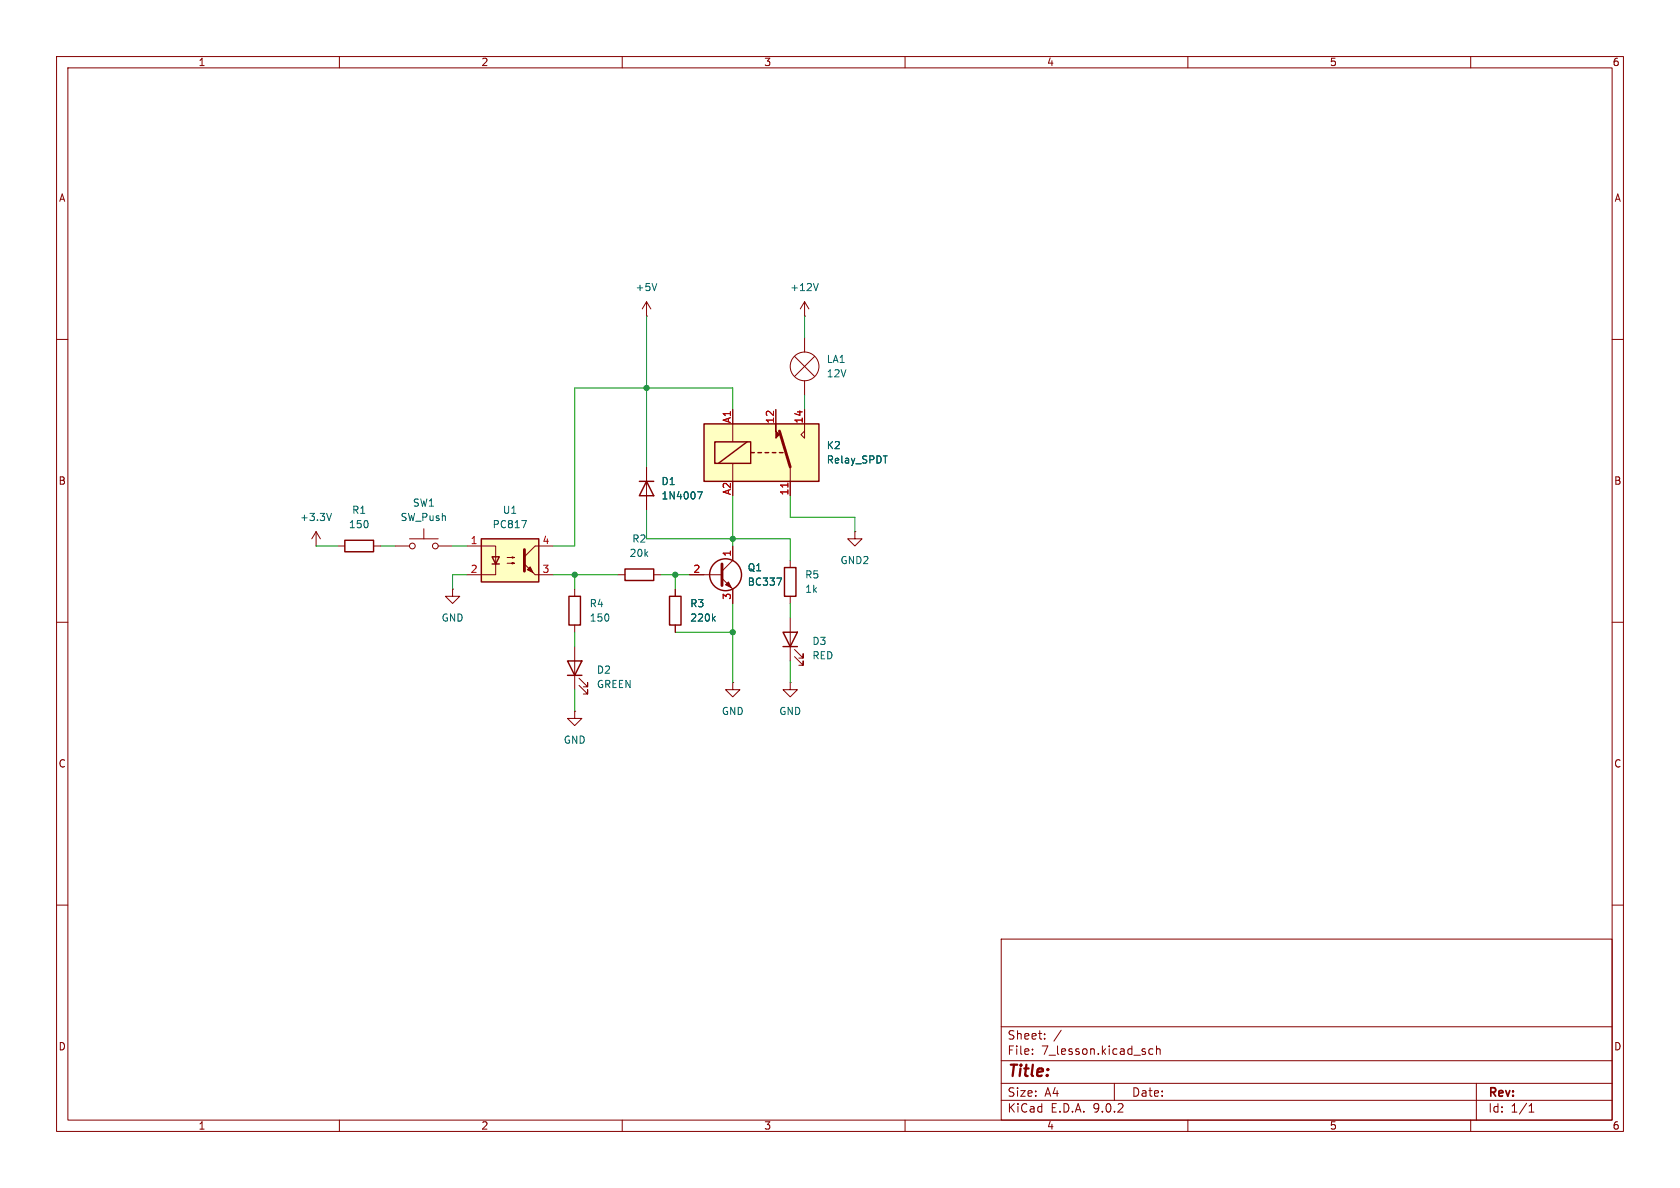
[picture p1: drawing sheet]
(kicad_sch
 (version 20250114)
 (generator "eeschema")
 (generator_version "9.0")
 (paper "A4")
 (lib_symbols
  (symbol "Device:LED"
   (pin_numbers (hide yes))
   (pin_names
    (offset 1.016) (hide yes)) (exclude_from_sim no) (in_bom yes) (on_board yes)
   (property "Reference" "D" (at 0 2.54 0) (effects (font (size 1.27 1.27))))
   (property "Value" "LED" (at 0 -2.54 0) (effects (font (size 1.27 1.27))))
   (property "Footprint" "" (at 0 0 0) (effects (font (size 1.27 1.27)) (hide yes)))
   (property "Datasheet" "~" (at 0 0 0) (effects (font (size 1.27 1.27)) (hide yes)))
   (property "Description" "Light emitting diode" (at 0 0 0) (effects (font (size 1.27 1.27)) (hide yes)))
   (property "Sim.Pins" "1=K 2=A" (at 0 0 0) (effects (font (size 1.27 1.27)) (hide yes)))
   (symbol "LED_0_1"
    (polyline (pts (xy -3.048 -0.762) (xy -4.572 -2.286) (xy -3.81 -2.286) (xy -4.572 -2.286) (xy -4.572 -1.524)) (stroke (width 0) (type default)) (fill (type none)))
    (polyline (pts (xy -1.778 -0.762) (xy -3.302 -2.286) (xy -2.54 -2.286) (xy -3.302 -2.286) (xy -3.302 -1.524)) (stroke (width 0) (type default)) (fill (type none)))
    (polyline (pts (xy -1.27 0) (xy 1.27 0)) (stroke (width 0) (type default)) (fill (type none)))
    (polyline (pts (xy -1.27 -1.27) (xy -1.27 1.27)) (stroke (width 0.254) (type default)) (fill (type none)))
    (polyline (pts (xy 1.27 -1.27) (xy 1.27 1.27) (xy -1.27 0) (xy 1.27 -1.27)) (stroke (width 0.254) (type default)) (fill (type none))))
   (symbol "LED_1_1"
    (pin passive line (at -3.81 0 0) (length 2.54) (name "K" (effects (font (size 1.27 1.27)))) (number "1" (effects (font (size 1.27 1.27)))))
    (pin passive line (at 3.81 0 180) (length 2.54) (name "A" (effects (font (size 1.27 1.27)))) (number "2" (effects (font (size 1.27 1.27))))))
   (embedded_fonts no))
  (symbol "Device:Lamp"
   (pin_numbers (hide yes))
   (pin_names
    (offset 0.0254) (hide yes)) (exclude_from_sim no) (in_bom yes) (on_board yes)
   (property "Reference" "LA" (at 0.635 3.81 0) (effects (font (size 1.27 1.27)) (justify left)))
   (property "Value" "Lamp" (at 0.635 -3.81 0) (effects (font (size 1.27 1.27)) (justify left)))
   (property "Footprint" "" (at 0 2.54 90) (effects (font (size 1.27 1.27)) (hide yes)))
   (property "Datasheet" "~" (at 0 2.54 90) (effects (font (size 1.27 1.27)) (hide yes)))
   (property "Description" "Lamp" (at 0 0 0) (effects (font (size 1.27 1.27)) (hide yes)))
   (symbol "Lamp_0_1"
    (polyline (pts (xy -1.778 1.778) (xy 1.778 -1.778)) (stroke (width 0) (type default)) (fill (type none)))
    (circle (center 0 0) (radius 2.54) (stroke (width 0) (type default)) (fill (type none)))
    (polyline (pts (xy 1.778 1.778) (xy -1.778 -1.778)) (stroke (width 0) (type default)) (fill (type none))))
   (symbol "Lamp_1_1"
    (pin passive line (at 0 5.08 270) (length 2.54) (name "+" (effects (font (size 1.27 1.27)))) (number "2" (effects (font (size 1.27 1.27)))))
    (pin passive line (at 0 -5.08 90) (length 2.54) (name "-" (effects (font (size 1.27 1.27)))) (number "1" (effects (font (size 1.27 1.27))))))
   (embedded_fonts no))
  (symbol "Device:R"
   (pin_numbers (hide yes))
   (pin_names
    (offset 0)) (exclude_from_sim no) (in_bom yes) (on_board yes)
   (property "Reference" "R" (at 2.032 0 90) (effects (font (size 1.27 1.27))))
   (property "Value" "R" (at 0 0 90) (effects (font (size 1.27 1.27))))
   (property "Footprint" "" (at -1.778 0 90) (effects (font (size 1.27 1.27)) (hide yes)))
   (property "Datasheet" "~" (at 0 0 0) (effects (font (size 1.27 1.27)) (hide yes)))
   (property "Description" "Resistor" (at 0 0 0) (effects (font (size 1.27 1.27)) (hide yes)))
   (symbol "R_0_1"
    (rectangle (start -1.016 -2.54) (end 1.016 2.54) (stroke (width 0.254) (type default)) (fill (type none))))
   (symbol "R_1_1"
    (pin passive line (at 0 3.81 270) (length 1.27) (name "~" (effects (font (size 1.27 1.27)))) (number "1" (effects (font (size 1.27 1.27)))))
    (pin passive line (at 0 -3.81 90) (length 1.27) (name "~" (effects (font (size 1.27 1.27)))) (number "2" (effects (font (size 1.27 1.27))))))
   (embedded_fonts no))
  (symbol "Diode:1N4007"
   (pin_numbers (hide yes))
   (pin_names (hide yes)) (exclude_from_sim no) (in_bom yes) (on_board yes)
   (property "Reference" "D" (at 0 2.54 0) (effects (font (size 1.27 1.27))))
   (property "Value" "1N4007" (at 0 -2.54 0) (effects (font (size 1.27 1.27))))
   (property "Footprint" "Diode_THT:D_DO-41_SOD81_P10.16mm_Horizontal" (at 0 -4.445 0) (effects (font (size 1.27 1.27)) (hide yes)))
   (property "Datasheet" "http://www.vishay.com/docs/88503/1n4001.pdf" (at 0 0 0) (effects (font (size 1.27 1.27)) (hide yes)))
   (property "Description" "1000V 1A General Purpose Rectifier Diode, DO-41" (at 0 0 0) (effects (font (size 1.27 1.27)) (hide yes)))
   (property "Sim.Device" "D" (at 0 0 0) (effects (font (size 1.27 1.27)) (hide yes)))
   (property "Sim.Pins" "1=K 2=A" (at 0 0 0) (effects (font (size 1.27 1.27)) (hide yes)))
   (symbol "1N4007_0_1"
    (polyline (pts (xy -1.27 1.27) (xy -1.27 -1.27)) (stroke (width 0.254) (type default)) (fill (type none)))
    (polyline (pts (xy 1.27 1.27) (xy 1.27 -1.27) (xy -1.27 0) (xy 1.27 1.27)) (stroke (width 0.254) (type default)) (fill (type none)))
    (polyline (pts (xy 1.27 0) (xy -1.27 0)) (stroke (width 0) (type default)) (fill (type none))))
   (symbol "1N4007_1_1"
    (pin passive line (at -3.81 0 0) (length 2.54) (name "K" (effects (font (size 1.27 1.27)))) (number "1" (effects (font (size 1.27 1.27)))))
    (pin passive line (at 3.81 0 180) (length 2.54) (name "A" (effects (font (size 1.27 1.27)))) (number "2" (effects (font (size 1.27 1.27))))))
   (embedded_fonts no))
  (symbol "Isolator:PC817"
   (pin_names
    (offset 1.016)) (exclude_from_sim no) (in_bom yes) (on_board yes)
   (property "Reference" "U" (at -5.08 5.08 0) (effects (font (size 1.27 1.27)) (justify left)))
   (property "Value" "PC817" (at 0 5.08 0) (effects (font (size 1.27 1.27)) (justify left)))
   (property "Footprint" "Package_DIP:DIP-4_W7.62mm" (at -5.08 -5.08 0) (effects (font (size 1.27 1.27)
    (italic yes)) (justify left) (hide yes)))
   (property "Datasheet" "http://www.soselectronic.cz/a_info/resource/d/pc817.pdf" (at 0 0 0) (effects (font (size 1.27 1.27)) (justify left) (hide yes)))
   (property "Description" "DC Optocoupler, Vce 35V, CTR 50-300%, DIP-4" (at 0 0 0) (effects (font (size 1.27 1.27)) (hide yes)))
   (symbol "PC817_0_1"
    (rectangle (start -5.08 3.81) (end 5.08 -3.81) (stroke (width 0.254) (type default)) (fill (type background)))
    (polyline (pts (xy -5.08 2.54) (xy -2.54 2.54) (xy -2.54 -0.635)) (stroke (width 0) (type default)) (fill (type none)))
    (polyline (pts (xy -3.175 -0.635) (xy -1.905 -0.635)) (stroke (width 0.254) (type default)) (fill (type none)))
    (polyline (pts (xy -2.54 -0.635) (xy -2.54 -2.54) (xy -5.08 -2.54)) (stroke (width 0) (type default)) (fill (type none)))
    (polyline (pts (xy -2.54 -0.635) (xy -3.175 0.635) (xy -1.905 0.635) (xy -2.54 -0.635)) (stroke (width 0.254) (type default)) (fill (type none)))
    (polyline (pts (xy -0.508 0.508) (xy 0.762 0.508) (xy 0.381 0.381) (xy 0.381 0.635) (xy 0.762 0.508)) (stroke (width 0) (type default)) (fill (type none)))
    (polyline (pts (xy -0.508 -0.508) (xy 0.762 -0.508) (xy 0.381 -0.635) (xy 0.381 -0.381) (xy 0.762 -0.508)) (stroke (width 0) (type default)) (fill (type none)))
    (polyline (pts (xy 2.54 1.905) (xy 2.54 -1.905) (xy 2.54 -1.905)) (stroke (width 0.508) (type default)) (fill (type none)))
    (polyline (pts (xy 2.54 0.635) (xy 4.445 2.54)) (stroke (width 0) (type default)) (fill (type none)))
    (polyline (pts (xy 3.048 -1.651) (xy 3.556 -1.143) (xy 4.064 -2.159) (xy 3.048 -1.651) (xy 3.048 -1.651)) (stroke (width 0) (type default)) (fill (type outline)))
    (polyline (pts (xy 4.445 2.54) (xy 5.08 2.54)) (stroke (width 0) (type default)) (fill (type none)))
    (polyline (pts (xy 4.445 -2.54) (xy 2.54 -0.635)) (stroke (width 0) (type default)) (fill (type outline)))
    (polyline (pts (xy 4.445 -2.54) (xy 5.08 -2.54)) (stroke (width 0) (type default)) (fill (type none))))
   (symbol "PC817_1_1"
    (pin passive line (at -7.62 2.54 0) (length 2.54) (name "~" (effects (font (size 1.27 1.27)))) (number "1" (effects (font (size 1.27 1.27)))))
    (pin passive line (at -7.62 -2.54 0) (length 2.54) (name "~" (effects (font (size 1.27 1.27)))) (number "2" (effects (font (size 1.27 1.27)))))
    (pin passive line (at 7.62 2.54 180) (length 2.54) (name "~" (effects (font (size 1.27 1.27)))) (number "4" (effects (font (size 1.27 1.27)))))
    (pin passive line (at 7.62 -2.54 180) (length 2.54) (name "~" (effects (font (size 1.27 1.27)))) (number "3" (effects (font (size 1.27 1.27))))))
   (embedded_fonts no))
  (symbol "Relay:Relay_SPDT" (exclude_from_sim no) (in_bom yes) (on_board yes)
   (property "Reference" "K" (at 11.43 3.81 0) (effects (font (size 1.27 1.27)) (justify left)))
   (property "Value" "Relay_SPDT" (at 11.43 1.27 0) (effects (font (size 1.27 1.27)) (justify left)))
   (property "Footprint" "" (at 11.43 -1.27 0) (effects (font (size 1.27 1.27)) (justify left) (hide yes)))
   (property "Datasheet" "~" (at 0 0 0) (effects (font (size 1.27 1.27)) (hide yes)))
   (property "Description" "Relay SPDT, monostable, EN50005" (at 0 0 0) (effects (font (size 1.27 1.27)) (hide yes)))
   (symbol "Relay_SPDT_0_0"
    (polyline (pts (xy 7.62 5.08) (xy 7.62 2.54) (xy 6.985 3.175) (xy 7.62 3.81)) (stroke (width 0) (type default)) (fill (type none))))
   (symbol "Relay_SPDT_0_1"
    (rectangle (start -10.16 5.08) (end 10.16 -5.08) (stroke (width 0.254) (type default)) (fill (type background)))
    (rectangle (start -8.255 1.905) (end -1.905 -1.905) (stroke (width 0.254) (type default)) (fill (type none)))
    (polyline (pts (xy -7.62 -1.905) (xy -2.54 1.905)) (stroke (width 0.254) (type default)) (fill (type none)))
    (polyline (pts (xy -5.08 5.08) (xy -5.08 1.905)) (stroke (width 0) (type default)) (fill (type none)))
    (polyline (pts (xy -5.08 -5.08) (xy -5.08 -1.905)) (stroke (width 0) (type default)) (fill (type none)))
    (polyline (pts (xy -1.905 0) (xy -1.27 0)) (stroke (width 0.254) (type default)) (fill (type none)))
    (polyline (pts (xy -0.635 0) (xy 0 0)) (stroke (width 0.254) (type default)) (fill (type none)))
    (polyline (pts (xy 0.635 0) (xy 1.27 0)) (stroke (width 0.254) (type default)) (fill (type none)))
    (polyline (pts (xy 1.905 0) (xy 2.54 0)) (stroke (width 0.254) (type default)) (fill (type none)))
    (polyline (pts (xy 2.54 5.08) (xy 2.54 2.54) (xy 3.175 3.175) (xy 2.54 3.81)) (stroke (width 0) (type default)) (fill (type outline)))
    (polyline (pts (xy 3.175 0) (xy 3.81 0)) (stroke (width 0.254) (type default)) (fill (type none)))
    (polyline (pts (xy 5.08 -2.54) (xy 3.175 3.81)) (stroke (width 0.508) (type default)) (fill (type none)))
    (polyline (pts (xy 5.08 -2.54) (xy 5.08 -5.08)) (stroke (width 0) (type default)) (fill (type none))))
   (symbol "Relay_SPDT_1_1"
    (pin passive line (at -5.08 7.62 270) (length 2.54) (name "~" (effects (font (size 1.27 1.27)))) (number "A1" (effects (font (size 1.27 1.27)))))
    (pin passive line (at -5.08 -7.62 90) (length 2.54) (name "~" (effects (font (size 1.27 1.27)))) (number "A2" (effects (font (size 1.27 1.27)))))
    (pin passive line (at 2.54 7.62 270) (length 2.54) (name "~" (effects (font (size 1.27 1.27)))) (number "12" (effects (font (size 1.27 1.27)))))
    (pin passive line (at 5.08 -7.62 90) (length 2.54) (name "~" (effects (font (size 1.27 1.27)))) (number "11" (effects (font (size 1.27 1.27)))))
    (pin passive line (at 7.62 7.62 270) (length 2.54) (name "~" (effects (font (size 1.27 1.27)))) (number "14" (effects (font (size 1.27 1.27))))))
   (embedded_fonts no))
  (symbol "Switch:SW_Push"
   (pin_numbers (hide yes))
   (pin_names
    (offset 1.016) (hide yes)) (exclude_from_sim no) (in_bom yes) (on_board yes)
   (property "Reference" "SW" (at 1.27 2.54 0) (effects (font (size 1.27 1.27)) (justify left)))
   (property "Value" "SW_Push" (at 0 -1.524 0) (effects (font (size 1.27 1.27))))
   (property "Footprint" "" (at 0 5.08 0) (effects (font (size 1.27 1.27)) (hide yes)))
   (property "Datasheet" "~" (at 0 5.08 0) (effects (font (size 1.27 1.27)) (hide yes)))
   (property "Description" "Push button switch, generic, two pins" (at 0 0 0) (effects (font (size 1.27 1.27)) (hide yes)))
   (symbol "SW_Push_0_1"
    (circle (center -2.032 0) (radius 0.508) (stroke (width 0) (type default)) (fill (type none)))
    (polyline (pts (xy 0 1.27) (xy 0 3.048)) (stroke (width 0) (type default)) (fill (type none)))
    (circle (center 2.032 0) (radius 0.508) (stroke (width 0) (type default)) (fill (type none)))
    (polyline (pts (xy 2.54 1.27) (xy -2.54 1.27)) (stroke (width 0) (type default)) (fill (type none)))
    (pin passive line (at -5.08 0 0) (length 2.54) (name "1" (effects (font (size 1.27 1.27)))) (number "1" (effects (font (size 1.27 1.27)))))
    (pin passive line (at 5.08 0 180) (length 2.54) (name "2" (effects (font (size 1.27 1.27)))) (number "2" (effects (font (size 1.27 1.27))))))
   (embedded_fonts no))
  (symbol "Transistor_BJT:BC337"
   (pin_names
    (offset 0) (hide yes)) (exclude_from_sim no) (in_bom yes) (on_board yes)
   (property "Reference" "Q" (at 5.08 1.905 0) (effects (font (size 1.27 1.27)) (justify left)))
   (property "Value" "BC337" (at 5.08 0 0) (effects (font (size 1.27 1.27)) (justify left)))
   (property "Footprint" "Package_TO_SOT_THT:TO-92_Inline" (at 5.08 -1.905 0) (effects (font (size 1.27 1.27)
    (italic yes)) (justify left) (hide yes)))
   (property "Datasheet" "https://diotec.com/tl_files/diotec/files/pdf/datasheets/bc337.pdf" (at 0 0 0) (effects (font (size 1.27 1.27)) (justify left) (hide yes)))
   (property "Description" "0.8A Ic, 45V Vce, NPN Transistor, TO-92" (at 0 0 0) (effects (font (size 1.27 1.27)) (hide yes)))
   (symbol "BC337_0_1"
    (polyline (pts (xy -2.54 0) (xy 0.635 0)) (stroke (width 0) (type default)) (fill (type none)))
    (polyline (pts (xy 0.635 1.905) (xy 0.635 -1.905)) (stroke (width 0.508) (type default)) (fill (type none)))
    (circle (center 1.27 0) (radius 2.8194) (stroke (width 0.254) (type default)) (fill (type none))))
   (symbol "BC337_1_1"
    (polyline (pts (xy 0.635 0.635) (xy 2.54 2.54)) (stroke (width 0) (type default)) (fill (type none)))
    (polyline (pts (xy 0.635 -0.635) (xy 2.54 -2.54)) (stroke (width 0) (type default)) (fill (type none)))
    (polyline (pts (xy 1.27 -1.778) (xy 1.778 -1.27) (xy 2.286 -2.286) (xy 1.27 -1.778)) (stroke (width 0) (type default)) (fill (type outline)))
    (pin input line (at -5.08 0 0) (length 2.54) (name "B" (effects (font (size 1.27 1.27)))) (number "2" (effects (font (size 1.27 1.27)))))
    (pin passive line (at 2.54 5.08 270) (length 2.54) (name "C" (effects (font (size 1.27 1.27)))) (number "1" (effects (font (size 1.27 1.27)))))
    (pin passive line (at 2.54 -5.08 90) (length 2.54) (name "E" (effects (font (size 1.27 1.27)))) (number "3" (effects (font (size 1.27 1.27))))))
   (embedded_fonts no))
  (symbol "power:+12V"
   (power)
   (pin_numbers (hide yes))
   (pin_names
    (offset 0) (hide yes)) (exclude_from_sim no) (in_bom yes) (on_board yes)
   (property "Reference" "#PWR" (at 0 -3.81 0) (effects (font (size 1.27 1.27)) (hide yes)))
   (property "Value" "+12V" (at 0 3.556 0) (effects (font (size 1.27 1.27))))
   (property "Footprint" "" (at 0 0 0) (effects (font (size 1.27 1.27)) (hide yes)))
   (property "Datasheet" "" (at 0 0 0) (effects (font (size 1.27 1.27)) (hide yes)))
   (property "Description" "Power symbol creates a global label with name \"+12V\"" (at 0 0 0) (effects (font (size 1.27 1.27)) (hide yes)))
   (symbol "+12V_0_1"
    (polyline (pts (xy -0.762 1.27) (xy 0 2.54)) (stroke (width 0) (type default)) (fill (type none)))
    (polyline (pts (xy 0 2.54) (xy 0.762 1.27)) (stroke (width 0) (type default)) (fill (type none)))
    (polyline (pts (xy 0 0) (xy 0 2.54)) (stroke (width 0) (type default)) (fill (type none))))
   (symbol "+12V_1_1"
    (pin power_in line (at 0 0 90) (length 0) (name "~" (effects (font (size 1.27 1.27)))) (number "1" (effects (font (size 1.27 1.27))))))
   (embedded_fonts no))
  (symbol "power:+3.3V"
   (power)
   (pin_numbers (hide yes))
   (pin_names
    (offset 0) (hide yes)) (exclude_from_sim no) (in_bom yes) (on_board yes)
   (property "Reference" "#PWR" (at 0 -3.81 0) (effects (font (size 1.27 1.27)) (hide yes)))
   (property "Value" "+3.3V" (at 0 3.556 0) (effects (font (size 1.27 1.27))))
   (property "Footprint" "" (at 0 0 0) (effects (font (size 1.27 1.27)) (hide yes)))
   (property "Datasheet" "" (at 0 0 0) (effects (font (size 1.27 1.27)) (hide yes)))
   (property "Description" "Power symbol creates a global label with name \"+3.3V\"" (at 0 0 0) (effects (font (size 1.27 1.27)) (hide yes)))
   (symbol "+3.3V_0_1"
    (polyline (pts (xy -0.762 1.27) (xy 0 2.54)) (stroke (width 0) (type default)) (fill (type none)))
    (polyline (pts (xy 0 2.54) (xy 0.762 1.27)) (stroke (width 0) (type default)) (fill (type none)))
    (polyline (pts (xy 0 0) (xy 0 2.54)) (stroke (width 0) (type default)) (fill (type none))))
   (symbol "+3.3V_1_1"
    (pin power_in line (at 0 0 90) (length 0) (name "~" (effects (font (size 1.27 1.27)))) (number "1" (effects (font (size 1.27 1.27))))))
   (embedded_fonts no))
  (symbol "power:+5V"
   (power)
   (pin_numbers (hide yes))
   (pin_names
    (offset 0) (hide yes)) (exclude_from_sim no) (in_bom yes) (on_board yes)
   (property "Reference" "#PWR" (at 0 -3.81 0) (effects (font (size 1.27 1.27)) (hide yes)))
   (property "Value" "+5V" (at 0 3.556 0) (effects (font (size 1.27 1.27))))
   (property "Footprint" "" (at 0 0 0) (effects (font (size 1.27 1.27)) (hide yes)))
   (property "Datasheet" "" (at 0 0 0) (effects (font (size 1.27 1.27)) (hide yes)))
   (property "Description" "Power symbol creates a global label with name \"+5V\"" (at 0 0 0) (effects (font (size 1.27 1.27)) (hide yes)))
   (symbol "+5V_0_1"
    (polyline (pts (xy -0.762 1.27) (xy 0 2.54)) (stroke (width 0) (type default)) (fill (type none)))
    (polyline (pts (xy 0 2.54) (xy 0.762 1.27)) (stroke (width 0) (type default)) (fill (type none)))
    (polyline (pts (xy 0 0) (xy 0 2.54)) (stroke (width 0) (type default)) (fill (type none))))
   (symbol "+5V_1_1"
    (pin power_in line (at 0 0 90) (length 0) (name "~" (effects (font (size 1.27 1.27)))) (number "1" (effects (font (size 1.27 1.27))))))
   (embedded_fonts no))
  (symbol "power:GND"
   (power)
   (pin_numbers (hide yes))
   (pin_names
    (offset 0) (hide yes)) (exclude_from_sim no) (in_bom yes) (on_board yes)
   (property "Reference" "#PWR" (at 0 -6.35 0) (effects (font (size 1.27 1.27)) (hide yes)))
   (property "Value" "GND" (at 0 -3.81 0) (effects (font (size 1.27 1.27))))
   (property "Footprint" "" (at 0 0 0) (effects (font (size 1.27 1.27)) (hide yes)))
   (property "Datasheet" "" (at 0 0 0) (effects (font (size 1.27 1.27)) (hide yes)))
   (property "Description" "Power symbol creates a global label with name \"GND\" , ground" (at 0 0 0) (effects (font (size 1.27 1.27)) (hide yes)))
   (symbol "GND_0_1"
    (polyline (pts (xy 0 0) (xy 0 -1.27) (xy 1.27 -1.27) (xy 0 -2.54) (xy -1.27 -1.27) (xy 0 -1.27)) (stroke (width 0) (type default)) (fill (type none))))
   (symbol "GND_1_1"
    (pin power_in line (at 0 0 270) (length 0) (name "~" (effects (font (size 1.27 1.27)))) (number "1" (effects (font (size 1.27 1.27))))))
   (embedded_fonts no)))
 (junction
  (at 129.54 111.76)
  (diameter 0)
  (color 0 0 0 0))
 (junction
  (at 129.54 95.25)
  (diameter 0)
  (color 0 0 0 0))
 (junction
  (at 114.3 68.58)
  (diameter 0)
  (color 0 0 0 0))
 (junction
  (at 119.38 101.6)
  (diameter 0)
  (color 0 0 0 0))
 (junction
  (at 101.6 101.6)
  (diameter 0)
  (color 0 0 0 0))
 (wire
  (pts (xy 129.54 68.58) (xy 114.3 68.58))
  (stroke (width 0) (type default)))
 (wire
  (pts (xy 139.7 91.44) (xy 139.7 87.63))
  (stroke (width 0) (type default)))
 (wire
  (pts (xy 119.38 111.76) (xy 129.54 111.76))
  (stroke (width 0) (type default)))
 (wire
  (pts (xy 101.6 121.92) (xy 101.6 125.73))
  (stroke (width 0) (type default)))
 (wire
  (pts (xy 114.3 95.25) (xy 129.54 95.25))
  (stroke (width 0) (type default)))
 (wire
  (pts (xy 129.54 68.58) (xy 129.54 72.39))
  (stroke (width 0) (type default)))
 (wire
  (pts (xy 101.6 104.14) (xy 101.6 101.6))
  (stroke (width 0) (type default)))
 (wire
  (pts (xy 129.54 120.65) (xy 129.54 111.76))
  (stroke (width 0) (type default)))
 (wire
  (pts (xy 151.13 93.98) (xy 151.13 91.44))
  (stroke (width 0) (type default)))
 (wire
  (pts (xy 80.01 96.52) (xy 82.55 96.52))
  (stroke (width 0) (type default)))
 (wire
  (pts (xy 129.54 106.68) (xy 129.54 111.76))
  (stroke (width 0) (type default)))
 (wire
  (pts (xy 114.3 55.88) (xy 114.3 68.58))
  (stroke (width 0) (type default)))
 (wire
  (pts (xy 139.7 106.68) (xy 139.7 109.22))
  (stroke (width 0) (type default)))
 (wire
  (pts (xy 139.7 116.84) (xy 139.7 120.65))
  (stroke (width 0) (type default)))
 (wire
  (pts (xy 97.79 101.6) (xy 101.6 101.6))
  (stroke (width 0) (type default)))
 (wire
  (pts (xy 101.6 111.76) (xy 101.6 114.3))
  (stroke (width 0) (type default)))
 (wire
  (pts (xy 139.7 95.25) (xy 129.54 95.25))
  (stroke (width 0) (type default)))
 (wire
  (pts (xy 114.3 90.17) (xy 114.3 95.25))
  (stroke (width 0) (type default)))
 (wire
  (pts (xy 116.84 101.6) (xy 119.38 101.6))
  (stroke (width 0) (type default)))
 (wire
  (pts (xy 67.31 96.52) (xy 69.85 96.52))
  (stroke (width 0) (type default)))
 (wire
  (pts (xy 101.6 101.6) (xy 109.22 101.6))
  (stroke (width 0) (type default)))
 (wire
  (pts (xy 97.79 96.52) (xy 101.6 96.52))
  (stroke (width 0) (type default)))
 (wire
  (pts (xy 101.6 68.58) (xy 114.3 68.58))
  (stroke (width 0) (type default)))
 (wire
  (pts (xy 151.13 91.44) (xy 139.7 91.44))
  (stroke (width 0) (type default)))
 (wire
  (pts (xy 119.38 101.6) (xy 119.38 104.14))
  (stroke (width 0) (type default)))
 (wire
  (pts (xy 129.54 95.25) (xy 129.54 96.52))
  (stroke (width 0) (type default)))
 (wire
  (pts (xy 119.38 101.6) (xy 121.92 101.6))
  (stroke (width 0) (type default)))
 (wire
  (pts (xy 139.7 99.06) (xy 139.7 95.25))
  (stroke (width 0) (type default)))
 (wire
  (pts (xy 142.24 55.88) (xy 142.24 59.69))
  (stroke (width 0) (type default)))
 (wire
  (pts (xy 55.88 96.52) (xy 59.69 96.52))
  (stroke (width 0) (type default)))
 (wire
  (pts (xy 114.3 68.58) (xy 114.3 82.55))
  (stroke (width 0) (type default)))
 (wire
  (pts (xy 129.54 87.63) (xy 129.54 95.25))
  (stroke (width 0) (type default)))
 (wire
  (pts (xy 80.01 101.6) (xy 80.01 104.14))
  (stroke (width 0) (type default)))
 (wire
  (pts (xy 101.6 96.52) (xy 101.6 68.58))
  (stroke (width 0) (type default)))
 (wire
  (pts (xy 82.55 101.6) (xy 80.01 101.6))
  (stroke (width 0) (type default)))
 (wire
  (pts (xy 142.24 69.85) (xy 142.24 72.39))
  (stroke (width 0) (type default)))
 (symbol
  (lib_id "Device:LED")
  (at 139.7 113.03 90)
  (unit 1)
  (exclude_from_sim no)
  (in_bom yes)
  (on_board yes)
  (dnp no)
  (fields_autoplaced yes)
  (property "Reference" "D3" (at 143.51 113.3474 90) (effects (font (size 1.27 1.27)) (justify right)))
  (property "Value" "RED" (at 143.51 115.8874 90) (effects (font (size 1.27 1.27)) (justify right)))
  (property "Footprint" "" (at 139.7 113.03 0) (effects (font (size 1.27 1.27)) (hide yes)))
  (property "Datasheet" "~" (at 139.7 113.03 0) (effects (font (size 1.27 1.27)) (hide yes)))
  (property "Description" "Light emitting diode" (at 139.7 113.03 0) (effects (font (size 1.27 1.27)) (hide yes)))
  (property "Sim.Pins" "1=K 2=A" (at 139.7 113.03 0) (effects (font (size 1.27 1.27)) (hide yes)))
  (pin "1")
  (pin "2"))
 (symbol
  (lib_id "power:GND")
  (at 129.54 120.65 0)
  (unit 1)
  (exclude_from_sim no)
  (in_bom yes)
  (on_board yes)
  (dnp no)
  (fields_autoplaced yes)
  (property "Reference" "#PWR05" (at 129.54 127 0) (effects (font (size 1.27 1.27)) (hide yes)))
  (property "Value" "GND" (at 129.54 125.73 0) (effects (font (size 1.27 1.27))))
  (property "Footprint" "" (at 129.54 120.65 0) (effects (font (size 1.27 1.27)) (hide yes)))
  (property "Datasheet" "" (at 129.54 120.65 0) (effects (font (size 1.27 1.27)) (hide yes)))
  (property "Description" "Power symbol creates a global label with name \"GND\" , ground" (at 129.54 120.65 0) (effects (font (size 1.27 1.27)) (hide yes)))
  (pin "1"))
 (symbol
  (lib_id "Device:R")
  (at 139.7 102.87 180)
  (unit 1)
  (exclude_from_sim no)
  (in_bom yes)
  (on_board yes)
  (dnp no)
  (fields_autoplaced yes)
  (property "Reference" "R5" (at 142.24 101.5999 0) (effects (font (size 1.27 1.27)) (justify right)))
  (property "Value" "1k" (at 142.24 104.1399 0) (effects (font (size 1.27 1.27)) (justify right)))
  (property "Footprint" "" (at 141.478 102.87 90) (effects (font (size 1.27 1.27)) (hide yes)))
  (property "Datasheet" "~" (at 139.7 102.87 0) (effects (font (size 1.27 1.27)) (hide yes)))
  (property "Description" "Resistor" (at 139.7 102.87 0) (effects (font (size 1.27 1.27)) (hide yes)))
  (pin "1")
  (pin "2"))
 (symbol
  (lib_id "power:+12V")
  (at 142.24 55.88 0)
  (unit 1)
  (exclude_from_sim no)
  (in_bom yes)
  (on_board yes)
  (dnp no)
  (fields_autoplaced yes)
  (property "Reference" "#PWR08" (at 142.24 59.69 0) (effects (font (size 1.27 1.27)) (hide yes)))
  (property "Value" "+12V" (at 142.24 50.8 0) (effects (font (size 1.27 1.27))))
  (property "Footprint" "" (at 142.24 55.88 0) (effects (font (size 1.27 1.27)) (hide yes)))
  (property "Datasheet" "" (at 142.24 55.88 0) (effects (font (size 1.27 1.27)) (hide yes)))
  (property "Description" "Power symbol creates a global label with name \"+12V\"" (at 142.24 55.88 0) (effects (font (size 1.27 1.27)) (hide yes)))
  (pin "1"))
 (symbol
  (lib_id "Device:R")
  (at 119.38 107.95 180)
  (unit 1)
  (exclude_from_sim no)
  (in_bom yes)
  (on_board yes)
  (dnp no)
  (fields_autoplaced yes)
  (property "Reference" "R3" (at 121.92 106.6799 0) (effects (font (size 1.27 1.27)) (justify right)))
  (property "Value" "220k" (at 121.92 109.2199 0) (effects (font (size 1.27 1.27)) (justify right)))
  (property "Footprint" "" (at 121.158 107.95 90) (effects (font (size 1.27 1.27)) (hide yes)))
  (property "Datasheet" "~" (at 119.38 107.95 0) (effects (font (size 1.27 1.27)) (hide yes)))
  (property "Description" "Resistor" (at 119.38 107.95 0) (effects (font (size 1.27 1.27)) (hide yes)))
  (pin "1")
  (pin "2"))
 (symbol
  (lib_id "Switch:SW_Push")
  (at 74.93 96.52 0)
  (unit 1)
  (exclude_from_sim no)
  (in_bom yes)
  (on_board yes)
  (dnp no)
  (fields_autoplaced yes)
  (property "Reference" "SW1" (at 74.93 88.9 0) (effects (font (size 1.27 1.27))))
  (property "Value" "SW_Push" (at 74.93 91.44 0) (effects (font (size 1.27 1.27))))
  (property "Footprint" "" (at 74.93 91.44 0) (effects (font (size 1.27 1.27)) (hide yes)))
  (property "Datasheet" "~" (at 74.93 91.44 0) (effects (font (size 1.27 1.27)) (hide yes)))
  (property "Description" "Push button switch, generic, two pins" (at 74.93 96.52 0) (effects (font (size 1.27 1.27)) (hide yes)))
  (pin "1")
  (pin "2"))
 (symbol
  (lib_id "power:+5V")
  (at 114.3 55.88 0)
  (unit 1)
  (exclude_from_sim no)
  (in_bom yes)
  (on_board yes)
  (dnp no)
  (fields_autoplaced yes)
  (property "Reference" "#PWR03" (at 114.3 59.69 0) (effects (font (size 1.27 1.27)) (hide yes)))
  (property "Value" "+5V" (at 114.3 50.8 0) (effects (font (size 1.27 1.27))))
  (property "Footprint" "" (at 114.3 55.88 0) (effects (font (size 1.27 1.27)) (hide yes)))
  (property "Datasheet" "" (at 114.3 55.88 0) (effects (font (size 1.27 1.27)) (hide yes)))
  (property "Description" "Power symbol creates a global label with name \"+5V\"" (at 114.3 55.88 0) (effects (font (size 1.27 1.27)) (hide yes)))
  (pin "1"))
 (symbol
  (lib_id "Device:R")
  (at 113.03 101.6 270)
  (unit 1)
  (exclude_from_sim no)
  (in_bom yes)
  (on_board yes)
  (dnp no)
  (fields_autoplaced yes)
  (property "Reference" "R2" (at 113.03 95.25 90) (effects (font (size 1.27 1.27))))
  (property "Value" "20k" (at 113.03 97.79 90) (effects (font (size 1.27 1.27))))
  (property "Footprint" "" (at 113.03 99.822 90) (effects (font (size 1.27 1.27)) (hide yes)))
  (property "Datasheet" "~" (at 113.03 101.6 0) (effects (font (size 1.27 1.27)) (hide yes)))
  (property "Description" "Resistor" (at 113.03 101.6 0) (effects (font (size 1.27 1.27)) (hide yes)))
  (pin "1")
  (pin "2"))
 (symbol
  (lib_id "Device:Lamp")
  (at 142.24 64.77 0)
  (unit 1)
  (exclude_from_sim no)
  (in_bom yes)
  (on_board yes)
  (dnp no)
  (fields_autoplaced yes)
  (property "Reference" "LA1" (at 146.05 63.4999 0) (effects (font (size 1.27 1.27)) (justify left)))
  (property "Value" "12V" (at 146.05 66.0399 0) (effects (font (size 1.27 1.27)) (justify left)))
  (property "Footprint" "" (at 142.24 62.23 90) (effects (font (size 1.27 1.27)) (hide yes)))
  (property "Datasheet" "~" (at 142.24 62.23 90) (effects (font (size 1.27 1.27)) (hide yes)))
  (property "Description" "Lamp" (at 142.24 64.77 0) (effects (font (size 1.27 1.27)) (hide yes)))
  (pin "2")
  (pin "1"))
 (symbol
  (lib_id "power:GND")
  (at 80.01 104.14 0)
  (unit 1)
  (exclude_from_sim no)
  (in_bom yes)
  (on_board yes)
  (dnp no)
  (fields_autoplaced yes)
  (property "Reference" "#PWR01" (at 80.01 110.49 0) (effects (font (size 1.27 1.27)) (hide yes)))
  (property "Value" "GND" (at 80.01 109.22 0) (effects (font (size 1.27 1.27))))
  (property "Footprint" "" (at 80.01 104.14 0) (effects (font (size 1.27 1.27)) (hide yes)))
  (property "Datasheet" "" (at 80.01 104.14 0) (effects (font (size 1.27 1.27)) (hide yes)))
  (property "Description" "Power symbol creates a global label with name \"GND\" , ground" (at 80.01 104.14 0) (effects (font (size 1.27 1.27)) (hide yes)))
  (pin "1"))
 (symbol
  (lib_id "power:GND")
  (at 151.13 93.98 0)
  (unit 1)
  (exclude_from_sim no)
  (in_bom yes)
  (on_board yes)
  (dnp no)
  (fields_autoplaced yes)
  (property "Reference" "#PWR07" (at 151.13 100.33 0) (effects (font (size 1.27 1.27)) (hide yes)))
  (property "Value" "GND2" (at 151.13 99.06 0) (effects (font (size 1.27 1.27))))
  (property "Footprint" "" (at 151.13 93.98 0) (effects (font (size 1.27 1.27)) (hide yes)))
  (property "Datasheet" "" (at 151.13 93.98 0) (effects (font (size 1.27 1.27)) (hide yes)))
  (property "Description" "Power symbol creates a global label with name \"GND\" , ground" (at 151.13 93.98 0) (effects (font (size 1.27 1.27)) (hide yes)))
  (pin "1"))
 (symbol
  (lib_id "power:+3.3V")
  (at 55.88 96.52 0)
  (unit 1)
  (exclude_from_sim no)
  (in_bom yes)
  (on_board yes)
  (dnp no)
  (fields_autoplaced yes)
  (property "Reference" "#PWR02" (at 55.88 100.33 0) (effects (font (size 1.27 1.27)) (hide yes)))
  (property "Value" "+3.3V" (at 55.88 91.44 0) (effects (font (size 1.27 1.27))))
  (property "Footprint" "" (at 55.88 96.52 0) (effects (font (size 1.27 1.27)) (hide yes)))
  (property "Datasheet" "" (at 55.88 96.52 0) (effects (font (size 1.27 1.27)) (hide yes)))
  (property "Description" "Power symbol creates a global label with name \"+3.3V\"" (at 55.88 96.52 0) (effects (font (size 1.27 1.27)) (hide yes)))
  (pin "1"))
 (symbol
  (lib_id "Diode:1N4007")
  (at 114.3 86.36 270)
  (unit 1)
  (exclude_from_sim no)
  (in_bom yes)
  (on_board yes)
  (dnp no)
  (fields_autoplaced yes)
  (property "Reference" "D1" (at 116.84 85.0899 90) (effects (font (size 1.27 1.27)) (justify left)))
  (property "Value" "1N4007" (at 116.84 87.6299 90) (effects (font (size 1.27 1.27)) (justify left)))
  (property "Footprint" "Diode_THT:D_DO-41_SOD81_P10.16mm_Horizontal" (at 109.855 86.36 0) (effects (font (size 1.27 1.27)) (hide yes)))
  (property "Datasheet" "http://www.vishay.com/docs/88503/1n4001.pdf" (at 114.3 86.36 0) (effects (font (size 1.27 1.27)) (hide yes)))
  (property "Description" "1000V 1A General Purpose Rectifier Diode, DO-41" (at 114.3 86.36 0) (effects (font (size 1.27 1.27)) (hide yes)))
  (property "Sim.Device" "D" (at 114.3 86.36 0) (effects (font (size 1.27 1.27)) (hide yes)))
  (property "Sim.Pins" "1=K 2=A" (at 114.3 86.36 0) (effects (font (size 1.27 1.27)) (hide yes)))
  (pin "1")
  (pin "2"))
 (symbol
  (lib_id "Device:LED")
  (at 101.6 118.11 90)
  (unit 1)
  (exclude_from_sim no)
  (in_bom yes)
  (on_board yes)
  (dnp no)
  (fields_autoplaced yes)
  (property "Reference" "D2" (at 105.41 118.4274 90) (effects (font (size 1.27 1.27)) (justify right)))
  (property "Value" "GREEN" (at 105.41 120.9674 90) (effects (font (size 1.27 1.27)) (justify right)))
  (property "Footprint" "" (at 101.6 118.11 0) (effects (font (size 1.27 1.27)) (hide yes)))
  (property "Datasheet" "~" (at 101.6 118.11 0) (effects (font (size 1.27 1.27)) (hide yes)))
  (property "Description" "Light emitting diode" (at 101.6 118.11 0) (effects (font (size 1.27 1.27)) (hide yes)))
  (property "Sim.Pins" "1=K 2=A" (at 101.6 118.11 0) (effects (font (size 1.27 1.27)) (hide yes)))
  (pin "1")
  (pin "2"))
 (symbol
  (lib_id "Isolator:PC817")
  (at 90.17 99.06 0)
  (unit 1)
  (exclude_from_sim no)
  (in_bom yes)
  (on_board yes)
  (dnp no)
  (fields_autoplaced yes)
  (property "Reference" "U1" (at 90.17 90.17 0) (effects (font (size 1.27 1.27))))
  (property "Value" "PC817" (at 90.17 92.71 0) (effects (font (size 1.27 1.27))))
  (property "Footprint" "Package_DIP:DIP-4_W7.62mm" (at 85.09 104.14 0) (effects (font (size 1.27 1.27)
    (italic yes)) (justify left) (hide yes)))
  (property "Datasheet" "http://www.soselectronic.cz/a_info/resource/d/pc817.pdf" (at 90.17 99.06 0) (effects (font (size 1.27 1.27)) (justify left) (hide yes)))
  (property "Description" "DC Optocoupler, Vce 35V, CTR 50-300%, DIP-4" (at 90.17 99.06 0) (effects (font (size 1.27 1.27)) (hide yes)))
  (pin "2")
  (pin "3")
  (pin "4")
  (pin "1"))
 (symbol
  (lib_id "Transistor_BJT:BC337")
  (at 127 101.6 0)
  (unit 1)
  (exclude_from_sim no)
  (in_bom yes)
  (on_board yes)
  (dnp no)
  (fields_autoplaced yes)
  (property "Reference" "Q1" (at 132.08 100.3299 0) (effects (font (size 1.27 1.27)) (justify left)))
  (property "Value" "BC337" (at 132.08 102.8699 0) (effects (font (size 1.27 1.27)) (justify left)))
  (property "Footprint" "Package_TO_SOT_THT:TO-92_Inline" (at 132.08 103.505 0) (effects (font (size 1.27 1.27)
    (italic yes)) (justify left) (hide yes)))
  (property "Datasheet" "https://diotec.com/tl_files/diotec/files/pdf/datasheets/bc337.pdf" (at 127 101.6 0) (effects (font (size 1.27 1.27)) (justify left) (hide yes)))
  (property "Description" "0.8A Ic, 45V Vce, NPN Transistor, TO-92" (at 127 101.6 0) (effects (font (size 1.27 1.27)) (hide yes)))
  (pin "2")
  (pin "1")
  (pin "3"))
 (symbol
  (lib_id "power:GND")
  (at 101.6 125.73 0)
  (unit 1)
  (exclude_from_sim no)
  (in_bom yes)
  (on_board yes)
  (dnp no)
  (fields_autoplaced yes)
  (property "Reference" "#PWR06" (at 101.6 132.08 0) (effects (font (size 1.27 1.27)) (hide yes)))
  (property "Value" "GND" (at 101.6 130.81 0) (effects (font (size 1.27 1.27))))
  (property "Footprint" "" (at 101.6 125.73 0) (effects (font (size 1.27 1.27)) (hide yes)))
  (property "Datasheet" "" (at 101.6 125.73 0) (effects (font (size 1.27 1.27)) (hide yes)))
  (property "Description" "Power symbol creates a global label with name \"GND\" , ground" (at 101.6 125.73 0) (effects (font (size 1.27 1.27)) (hide yes)))
  (pin "1"))
 (symbol
  (lib_id "Device:R")
  (at 63.5 96.52 90)
  (unit 1)
  (exclude_from_sim no)
  (in_bom yes)
  (on_board yes)
  (dnp no)
  (fields_autoplaced yes)
  (property "Reference" "R1" (at 63.5 90.17 90) (effects (font (size 1.27 1.27))))
  (property "Value" "150" (at 63.5 92.71 90) (effects (font (size 1.27 1.27))))
  (property "Footprint" "" (at 63.5 98.298 90) (effects (font (size 1.27 1.27)) (hide yes)))
  (property "Datasheet" "~" (at 63.5 96.52 0) (effects (font (size 1.27 1.27)) (hide yes)))
  (property "Description" "Resistor" (at 63.5 96.52 0) (effects (font (size 1.27 1.27)) (hide yes)))
  (pin "2")
  (pin "1"))
 (symbol
  (lib_id "Device:R")
  (at 101.6 107.95 180)
  (unit 1)
  (exclude_from_sim no)
  (in_bom yes)
  (on_board yes)
  (dnp no)
  (fields_autoplaced yes)
  (property "Reference" "R4" (at 104.14 106.6799 0) (effects (font (size 1.27 1.27)) (justify right)))
  (property "Value" "150" (at 104.14 109.2199 0) (effects (font (size 1.27 1.27)) (justify right)))
  (property "Footprint" "" (at 103.378 107.95 90) (effects (font (size 1.27 1.27)) (hide yes)))
  (property "Datasheet" "~" (at 101.6 107.95 0) (effects (font (size 1.27 1.27)) (hide yes)))
  (property "Description" "Resistor" (at 101.6 107.95 0) (effects (font (size 1.27 1.27)) (hide yes)))
  (pin "1")
  (pin "2"))
 (symbol
  (lib_id "Relay:Relay_SPDT")
  (at 134.62 80.01 0)
  (unit 1)
  (exclude_from_sim no)
  (in_bom yes)
  (on_board yes)
  (dnp no)
  (fields_autoplaced yes)
  (property "Reference" "K2" (at 146.05 78.7399 0) (effects (font (size 1.27 1.27)) (justify left)))
  (property "Value" "Relay_SPDT" (at 146.05 81.2799 0) (effects (font (size 1.27 1.27)) (justify left)))
  (property "Footprint" "" (at 146.05 81.28 0) (effects (font (size 1.27 1.27)) (justify left) (hide yes)))
  (property "Datasheet" "~" (at 134.62 80.01 0) (effects (font (size 1.27 1.27)) (hide yes)))
  (property "Description" "Relay SPDT, monostable, EN50005" (at 134.62 80.01 0) (effects (font (size 1.27 1.27)) (hide yes)))
  (pin "A1")
  (pin "A2")
  (pin "12")
  (pin "14")
  (pin "11"))
 (symbol
  (lib_id "power:GND")
  (at 139.7 120.65 0)
  (unit 1)
  (exclude_from_sim no)
  (in_bom yes)
  (on_board yes)
  (dnp no)
  (fields_autoplaced yes)
  (property "Reference" "#PWR04" (at 139.7 127 0) (effects (font (size 1.27 1.27)) (hide yes)))
  (property "Value" "GND" (at 139.7 125.73 0) (effects (font (size 1.27 1.27))))
  (property "Footprint" "" (at 139.7 120.65 0) (effects (font (size 1.27 1.27)) (hide yes)))
  (property "Datasheet" "" (at 139.7 120.65 0) (effects (font (size 1.27 1.27)) (hide yes)))
  (property "Description" "Power symbol creates a global label with name \"GND\" , ground" (at 139.7 120.65 0) (effects (font (size 1.27 1.27)) (hide yes)))
  (pin "1"))
 (sheet_instances
  (path ""
   (page "1")))
 (embedded_fonts no))
